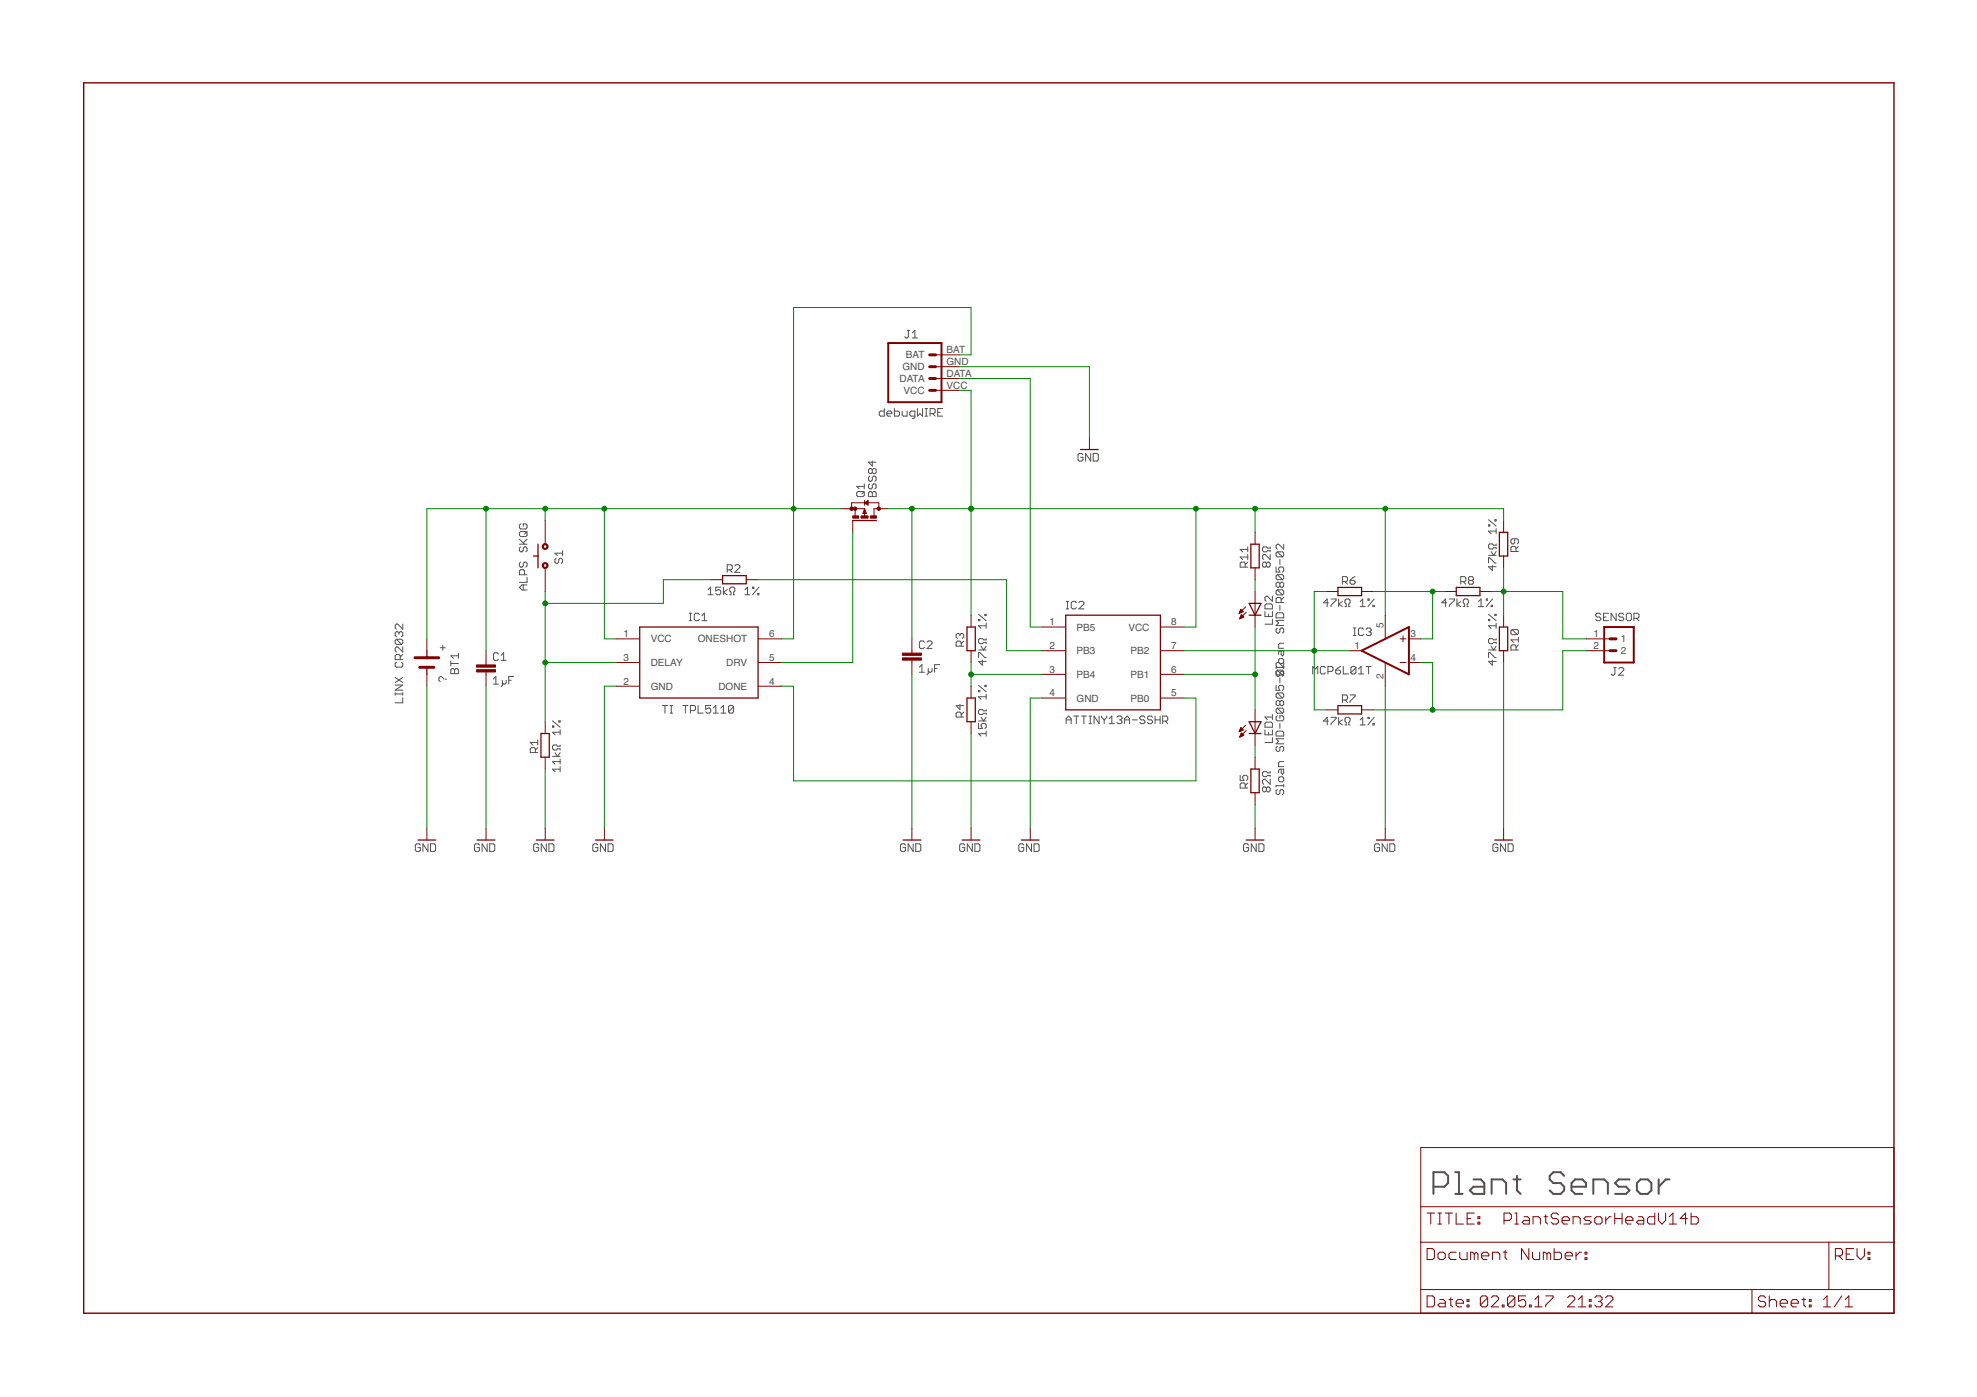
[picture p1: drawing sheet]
<?xml version="1.0" encoding="utf-8"?>
<!DOCTYPE eagle SYSTEM "eagle.dtd">
<eagle version="8.0.2">
<!--
    (c)2017 by Lucky Resistor. https://luckyresistor.me
    Licensed under CERN OHL v.1.2 or later
-->
<drawing>
<settings>
<setting alwaysvectorfont="no"/>
<setting verticaltext="up"/>
</settings>
<grid distance="0.1" unitdist="inch" unit="inch" style="lines" multiple="1" display="no" altdistance="0.01" altunitdist="inch" altunit="inch"/>
<schematic xreflabel="%F%N/%S.%C%R" xrefpart="/%S.%C%R">
<libraries>
<library name="frames">
<symbols>
<symbol name="DINA3_L">
<frame x1="0" y1="0" x2="388.62" y2="264.16" columns="4" rows="4" layer="94" border-left="no" border-top="no" border-right="no" border-bottom="no"/>
</symbol>
<symbol name="DOCFIELD">
<wire x1="0" y1="0" x2="71.12" y2="0" width="0.1016" layer="94"/>
<wire x1="101.6" y1="15.24" x2="87.63" y2="15.24" width="0.1016" layer="94"/>
<wire x1="0" y1="0" x2="0" y2="5.08" width="0.1016" layer="94"/>
<wire x1="0" y1="5.08" x2="71.12" y2="5.08" width="0.1016" layer="94"/>
<wire x1="0" y1="5.08" x2="0" y2="15.24" width="0.1016" layer="94"/>
<wire x1="101.6" y1="15.24" x2="101.6" y2="5.08" width="0.1016" layer="94"/>
<wire x1="71.12" y1="5.08" x2="71.12" y2="0" width="0.1016" layer="94"/>
<wire x1="71.12" y1="5.08" x2="87.63" y2="5.08" width="0.1016" layer="94"/>
<wire x1="71.12" y1="0" x2="101.6" y2="0" width="0.1016" layer="94"/>
<wire x1="87.63" y1="15.24" x2="87.63" y2="5.08" width="0.1016" layer="94"/>
<wire x1="87.63" y1="15.24" x2="0" y2="15.24" width="0.1016" layer="94"/>
<wire x1="87.63" y1="5.08" x2="101.6" y2="5.08" width="0.1016" layer="94"/>
<wire x1="101.6" y1="5.08" x2="101.6" y2="0" width="0.1016" layer="94"/>
<wire x1="0" y1="15.24" x2="0" y2="22.86" width="0.1016" layer="94"/>
<wire x1="101.6" y1="35.56" x2="0" y2="35.56" width="0.1016" layer="94"/>
<wire x1="101.6" y1="35.56" x2="101.6" y2="22.86" width="0.1016" layer="94"/>
<wire x1="0" y1="22.86" x2="101.6" y2="22.86" width="0.1016" layer="94"/>
<wire x1="0" y1="22.86" x2="0" y2="35.56" width="0.1016" layer="94"/>
<wire x1="101.6" y1="22.86" x2="101.6" y2="15.24" width="0.1016" layer="94"/>
<text x="1.27" y="1.27" size="2.54" layer="94">Date:</text>
<text x="12.7" y="1.27" size="2.54" layer="94">&gt;LAST_DATE_TIME</text>
<text x="72.39" y="1.27" size="2.54" layer="94">Sheet:</text>
<text x="86.36" y="1.27" size="2.54" layer="94">&gt;SHEET</text>
<text x="88.9" y="11.43" size="2.54" layer="94">REV:</text>
<text x="1.27" y="19.05" size="2.54" layer="94">TITLE:</text>
<text x="1.27" y="11.43" size="2.54" layer="94">Document Number:</text>
<text x="17.78" y="19.05" size="2.54" layer="94">&gt;DRAWING_NAME</text>
</symbol>
</symbols>
<devicesets>
<deviceset name="DINA3_L" prefix="FRAME" uservalue="yes">
<gates>
<gate name="G$1" symbol="DINA3_L" x="0" y="0"/>
<gate name="G$2" symbol="DOCFIELD" x="287.02" y="0" addlevel="must"/>
</gates>
<devices>
<device name="">
<technologies>
<technology name=""/>
</technologies>
</device>
</devices>
</deviceset>
</devicesets>
</library>
<library name="lucky-resistor">
<symbols>
<symbol name="ATTINY13">
<wire x1="-10.16" y1="10.16" x2="10.16" y2="10.16" width="0.254" layer="94"/>
<wire x1="10.16" y1="10.16" x2="10.16" y2="-10.16" width="0.254" layer="94"/>
<wire x1="10.16" y1="-10.16" x2="-10.16" y2="-10.16" width="0.254" layer="94"/>
<wire x1="-10.16" y1="-10.16" x2="-10.16" y2="10.16" width="0.254" layer="94"/>
<pin name="PB5" x="-15.24" y="7.62" length="middle"/>
<pin name="PB3" x="-15.24" y="2.54" length="middle"/>
<pin name="PB4" x="-15.24" y="-2.54" length="middle"/>
<pin name="GND" x="-15.24" y="-7.62" length="middle" direction="pwr"/>
<pin name="PB0" x="15.24" y="-7.62" length="middle" rot="R180"/>
<pin name="PB1" x="15.24" y="-2.54" length="middle" rot="R180"/>
<pin name="PB2" x="15.24" y="2.54" length="middle" rot="R180"/>
<pin name="VCC" x="15.24" y="7.62" length="middle" direction="pwr" rot="R180"/>
<text x="-10.16" y="11.43" size="1.778" layer="95">&gt;NAME</text>
<text x="-10.16" y="-11.43" size="1.778" layer="96" align="top-left">&gt;VALUE</text>
</symbol>
<symbol name="BATTERY1">
<wire x1="1.016" y1="1.524" x2="1.016" y2="0" width="0.6096" layer="94"/>
<pin name="VDD" x="-5.08" y="0" visible="off" length="short" direction="pwr"/>
<pin name="GND" x="5.08" y="0" visible="off" length="short" direction="pwr" rot="R180"/>
<wire x1="1.016" y1="0" x2="1.016" y2="-1.524" width="0.6096" layer="94"/>
<wire x1="-1.016" y1="2.54" x2="-1.016" y2="0" width="0.6096" layer="94"/>
<text x="-2.54" y="2.54" size="1.778" layer="97" align="bottom-right">+</text>
<text x="2.54" y="2.54" size="1.778" layer="97">−</text>
<text x="0" y="5.08" size="1.778" layer="95" align="bottom-center">&gt;NAME</text>
<text x="0" y="-5.08" size="1.778" layer="95" align="top-center">&gt;VALUE</text>
<wire x1="-1.016" y1="0" x2="-1.016" y2="-2.54" width="0.6096" layer="94"/>
<wire x1="-2.54" y1="0" x2="-1.016" y2="0" width="0.254" layer="94"/>
<wire x1="1.016" y1="0" x2="2.54" y2="0" width="0.254" layer="94"/>
</symbol>
<symbol name="TPL5110">
<wire x1="-12.7" y1="7.62" x2="12.7" y2="7.62" width="0.254" layer="94"/>
<wire x1="12.7" y1="7.62" x2="12.7" y2="-7.62" width="0.254" layer="94"/>
<wire x1="12.7" y1="-7.62" x2="-12.7" y2="-7.62" width="0.254" layer="94"/>
<wire x1="-12.7" y1="-7.62" x2="-12.7" y2="7.62" width="0.254" layer="94"/>
<pin name="VCC" x="-17.78" y="5.08" length="middle" direction="pwr"/>
<pin name="DELAY" x="-17.78" y="0" length="middle" direction="in"/>
<pin name="GND" x="-17.78" y="-5.08" length="middle" direction="pwr"/>
<pin name="DONE" x="17.78" y="-5.08" length="middle" direction="in" rot="R180"/>
<pin name="DRV" x="17.78" y="0" length="middle" direction="out" rot="R180"/>
<pin name="ONESHOT" x="17.78" y="5.08" length="middle" direction="in" rot="R180"/>
<text x="0" y="8.89" size="1.778" layer="95" align="bottom-center">&gt;NAME</text>
<text x="0" y="-9.144" size="1.778" layer="96" align="top-center">&gt;VALUE</text>
</symbol>
<symbol name="RESISTOR">
<wire x1="-2.54" y1="-0.889" x2="2.54" y2="-0.889" width="0.254" layer="94"/>
<wire x1="2.54" y1="0.889" x2="-2.54" y2="0.889" width="0.254" layer="94"/>
<wire x1="2.54" y1="-0.889" x2="2.54" y2="0.889" width="0.254" layer="94"/>
<wire x1="-2.54" y1="-0.889" x2="-2.54" y2="0.889" width="0.254" layer="94"/>
<text x="0" y="1.4986" size="1.778" layer="95" align="bottom-center">&gt;NAME</text>
<text x="0" y="-1.524" size="1.778" layer="96" align="top-center">&gt;VALUE</text>
<pin name="2" x="5.08" y="0" visible="off" length="short" direction="pas" swaplevel="1" rot="R180"/>
<pin name="1" x="-5.08" y="0" visible="off" length="short" direction="pas" swaplevel="1"/>
</symbol>
<symbol name="BUTTON">
<pin name="1" x="-7.62" y="0" visible="off" length="middle" direction="pas" swaplevel="1"/>
<pin name="2" x="7.62" y="0" visible="off" length="middle" direction="pas" swaplevel="1" rot="R180"/>
<wire x1="-2.54" y1="1.524" x2="0" y2="1.524" width="0.254" layer="94"/>
<wire x1="0" y1="1.524" x2="2.54" y2="1.524" width="0.254" layer="94"/>
<wire x1="0" y1="2.54" x2="0" y2="1.524" width="0.254" layer="94"/>
<text x="0" y="-2.032" size="1.778" layer="95" align="top-center">&gt;NAME</text>
<text x="0" y="3.81" size="1.778" layer="96" align="bottom-center">&gt;VALUE</text>
<circle x="-2.032" y="0" radius="0.508" width="0.254" layer="94"/>
<circle x="2.032" y="0" radius="0.508" width="0.254" layer="94"/>
</symbol>
<symbol name="C">
<wire x1="0" y1="-2.54" x2="0" y2="-2.032" width="0.1524" layer="94"/>
<wire x1="0" y1="0" x2="0" y2="-0.508" width="0.1524" layer="94"/>
<text x="1.524" y="0.381" size="1.778" layer="95">&gt;NAME</text>
<text x="1.524" y="-4.699" size="1.778" layer="96">&gt;VALUE</text>
<rectangle x1="-2.032" y1="-1.016" x2="2.032" y2="-0.508" layer="94"/>
<rectangle x1="-2.032" y1="-2.032" x2="2.032" y2="-1.524" layer="94"/>
<pin name="1" x="0" y="2.54" visible="off" length="short" direction="pas" swaplevel="1" rot="R270"/>
<pin name="2" x="0" y="-5.08" visible="off" length="short" direction="pas" swaplevel="1" rot="R90"/>
</symbol>
<symbol name="CON_DEBUGWIRE">
<wire x1="3.81" y1="-5.08" x2="-7.62" y2="-5.08" width="0.4064" layer="94"/>
<wire x1="1.27" y1="2.54" x2="2.54" y2="2.54" width="0.6096" layer="94"/>
<wire x1="1.27" y1="0" x2="2.54" y2="0" width="0.6096" layer="94"/>
<wire x1="1.27" y1="-2.54" x2="2.54" y2="-2.54" width="0.6096" layer="94"/>
<wire x1="-7.62" y1="7.62" x2="-7.62" y2="-5.08" width="0.4064" layer="94"/>
<wire x1="3.81" y1="-5.08" x2="3.81" y2="7.62" width="0.4064" layer="94"/>
<wire x1="-7.62" y1="7.62" x2="3.81" y2="7.62" width="0.4064" layer="94"/>
<wire x1="1.27" y1="5.08" x2="2.54" y2="5.08" width="0.6096" layer="94"/>
<text x="-2.54" y="-6.35" size="1.778" layer="96" align="top-center">&gt;VALUE</text>
<text x="-2.54" y="8.636" size="1.778" layer="95" align="bottom-center">&gt;NAME</text>
<pin name="VCC" x="7.62" y="-2.54" length="middle" direction="pwr" rot="R180"/>
<pin name="DATA" x="7.62" y="0" length="middle" rot="R180"/>
<pin name="GND" x="7.62" y="2.54" length="middle" direction="pwr" rot="R180"/>
<pin name="BAT" x="7.62" y="5.08" length="middle" direction="pwr" rot="R180"/>
</symbol>
<symbol name="LED">
<wire x1="1.27" y1="0" x2="0" y2="-2.54" width="0.254" layer="94"/>
<wire x1="0" y1="-2.54" x2="-1.27" y2="0" width="0.254" layer="94"/>
<wire x1="1.27" y1="-2.54" x2="0" y2="-2.54" width="0.254" layer="94"/>
<wire x1="0" y1="-2.54" x2="-1.27" y2="-2.54" width="0.254" layer="94"/>
<wire x1="1.27" y1="0" x2="0" y2="0" width="0.254" layer="94"/>
<wire x1="0" y1="0" x2="-1.27" y2="0" width="0.254" layer="94"/>
<wire x1="0" y1="0" x2="0" y2="-2.54" width="0.1524" layer="94"/>
<wire x1="-2.032" y1="-0.762" x2="-3.429" y2="-2.159" width="0.1524" layer="94"/>
<wire x1="-1.905" y1="-1.905" x2="-3.302" y2="-3.302" width="0.1524" layer="94"/>
<text x="2.032" y="-1.27" size="1.778" layer="95" rot="R90" align="top-center">&gt;NAME</text>
<text x="4.445" y="-1.27" size="1.778" layer="96" rot="R90" align="top-center">&gt;VALUE</text>
<pin name="C" x="0" y="-5.08" visible="off" length="short" direction="pas" rot="R90"/>
<pin name="A" x="0" y="2.54" visible="off" length="short" direction="pas" rot="R270"/>
<polygon width="0.1524" layer="94">
<vertex x="-3.429" y="-2.159"/>
<vertex x="-3.048" y="-1.27"/>
<vertex x="-2.54" y="-1.778"/>
</polygon>
<polygon width="0.1524" layer="94">
<vertex x="-3.302" y="-3.302"/>
<vertex x="-2.921" y="-2.413"/>
<vertex x="-2.413" y="-2.921"/>
</polygon>
</symbol>
<symbol name="CON_2X1">
<wire x1="3.81" y1="-5.08" x2="-2.54" y2="-5.08" width="0.4064" layer="94"/>
<wire x1="1.27" y1="0" x2="2.54" y2="0" width="0.6096" layer="94"/>
<wire x1="1.27" y1="-2.54" x2="2.54" y2="-2.54" width="0.6096" layer="94"/>
<wire x1="-2.54" y1="2.54" x2="-2.54" y2="-5.08" width="0.4064" layer="94"/>
<wire x1="3.81" y1="-5.08" x2="3.81" y2="2.54" width="0.4064" layer="94"/>
<wire x1="-2.54" y1="2.54" x2="3.81" y2="2.54" width="0.4064" layer="94"/>
<text x="0.762" y="-6.35" size="1.778" layer="96" align="top-center">&gt;VALUE</text>
<text x="0.762" y="3.556" size="1.778" layer="95" align="bottom-center">&gt;NAME</text>
<pin name="1" x="7.62" y="-2.54" length="middle" direction="pas" rot="R180"/>
<pin name="2" x="7.62" y="0" length="middle" direction="pas" rot="R180"/>
</symbol>
<symbol name="P-MOS">
<wire x1="0" y1="0" x2="-1.016" y2="0.381" width="0.1524" layer="94"/>
<wire x1="-1.016" y1="0.381" x2="-1.016" y2="-0.381" width="0.1524" layer="94"/>
<wire x1="-1.016" y1="-0.381" x2="0" y2="0" width="0.1524" layer="94"/>
<wire x1="0" y1="0" x2="0" y2="2.032" width="0.1524" layer="94"/>
<wire x1="0" y1="2.032" x2="0" y2="2.794" width="0.1524" layer="94"/>
<wire x1="-1.524" y1="0" x2="-0.508" y2="0" width="0.1524" layer="94"/>
<wire x1="-0.508" y1="0" x2="-0.381" y2="0" width="0.1524" layer="94"/>
<wire x1="-0.381" y1="0" x2="0" y2="0" width="0.1524" layer="94"/>
<wire x1="-2.54" y1="2.54" x2="-2.54" y2="-2.54" width="0.254" layer="94"/>
<wire x1="0" y1="-3.048" x2="1.27" y2="-3.048" width="0.1524" layer="94"/>
<wire x1="1.27" y1="-3.048" x2="1.27" y2="-0.254" width="0.1524" layer="94"/>
<wire x1="1.27" y1="-0.254" x2="1.27" y2="0" width="0.1524" layer="94"/>
<wire x1="1.27" y1="0" x2="1.27" y2="2.794" width="0.1524" layer="94"/>
<wire x1="1.27" y1="2.794" x2="0" y2="2.794" width="0.1524" layer="94"/>
<wire x1="0.762" y1="-0.762" x2="1.778" y2="-0.762" width="0.1524" layer="94"/>
<wire x1="1.778" y1="-0.762" x2="1.27" y2="0" width="0.1524" layer="94"/>
<wire x1="1.27" y1="0" x2="0.762" y2="-0.762" width="0.1524" layer="94"/>
<wire x1="0.762" y1="0" x2="1.778" y2="0" width="0.1524" layer="94"/>
<wire x1="-1.524" y1="-2.032" x2="0" y2="-2.032" width="0.1524" layer="94"/>
<wire x1="0" y1="-2.032" x2="0" y2="-2.54" width="0.1524" layer="94"/>
<wire x1="-1.524" y1="2.032" x2="0" y2="2.032" width="0.1524" layer="94"/>
<wire x1="-0.381" y1="0" x2="-0.889" y2="-0.127" width="0.254" layer="94"/>
<wire x1="-0.889" y1="-0.127" x2="-0.889" y2="0.127" width="0.254" layer="94"/>
<wire x1="-0.889" y1="0.127" x2="-0.508" y2="0" width="0.254" layer="94"/>
<wire x1="1.016" y1="-0.635" x2="1.524" y2="-0.635" width="0.254" layer="94"/>
<wire x1="1.524" y1="-0.635" x2="1.27" y2="-0.254" width="0.254" layer="94"/>
<wire x1="1.27" y1="-0.254" x2="1.016" y2="-0.635" width="0.254" layer="94"/>
<circle x="0" y="2.794" radius="0.3592" width="0" layer="94"/>
<circle x="0" y="2.032" radius="0.3592" width="0" layer="94"/>
<circle x="0" y="-3.048" radius="0.3592" width="0" layer="94"/>
<text x="2.54" y="0" size="1.778" layer="95">&gt;NAME</text>
<text x="2.54" y="-2.54" size="1.778" layer="96">&gt;VALUE</text>
<rectangle x1="-2.032" y1="-2.54" x2="-1.524" y2="-1.27" layer="94"/>
<rectangle x1="-2.032" y1="1.27" x2="-1.524" y2="2.54" layer="94"/>
<rectangle x1="-2.032" y1="-0.762" x2="-1.524" y2="0.762" layer="94"/>
<pin name="G" x="-5.08" y="2.54" visible="off" length="short" direction="pas"/>
<pin name="D" x="0" y="-5.08" visible="off" length="short" direction="pas" rot="R90"/>
<pin name="S" x="0" y="5.08" visible="off" length="short" direction="pas" rot="R270"/>
</symbol>
</symbols>
<devicesets>
<deviceset name="ATTINY13" prefix="IC">
<gates>
<gate name="G$1" symbol="ATTINY13" x="0" y="0"/>
</gates>
<devices>
<device name="SO08" package="SO08_015_JEDEC">
<connects>
<connect gate="G$1" pin="GND" pad="4"/>
<connect gate="G$1" pin="PB0" pad="5"/>
<connect gate="G$1" pin="PB1" pad="6"/>
<connect gate="G$1" pin="PB2" pad="7"/>
<connect gate="G$1" pin="PB3" pad="2"/>
<connect gate="G$1" pin="PB4" pad="3"/>
<connect gate="G$1" pin="PB5" pad="1"/>
<connect gate="G$1" pin="VCC" pad="8"/>
</connects>
<technologies>
<technology name=""/>
</technologies>
</device>
</devices>
</deviceset>
<deviceset name="LINX-CR2032-BATTERY-HOLDER" prefix="BT">
<gates>
<gate name="G$1" symbol="BATTERY1" x="0" y="0"/>
</gates>
<devices>
<device name="" package="LINX-BAT-HLD-001">
<connects>
<connect gate="G$1" pin="GND" pad="GND"/>
<connect gate="G$1" pin="VDD" pad="VDD1 VDD2" route="any"/>
</connects>
<technologies>
<technology name=""/>
</technologies>
</device>
</devices>
</deviceset>
<deviceset name="TPL5110" prefix="IC">
<gates>
<gate name="G$1" symbol="TPL5110" x="0" y="0"/>
</gates>
<devices>
<device name="SOT" package="SOT23-6L">
<connects>
<connect gate="G$1" pin="DELAY" pad="3"/>
<connect gate="G$1" pin="DONE" pad="4"/>
<connect gate="G$1" pin="DRV" pad="5"/>
<connect gate="G$1" pin="GND" pad="2"/>
<connect gate="G$1" pin="ONESHOT" pad="6"/>
<connect gate="G$1" pin="VCC" pad="1"/>
</connects>
<technologies>
<technology name=""/>
</technologies>
</device>
</devices>
</deviceset>
<deviceset name="RESISTOR" prefix="R" uservalue="yes">
<gates>
<gate name="G$1" symbol="RESISTOR" x="0" y="0"/>
</gates>
<devices>
<device name="10MM" package="RESISTOR_10MM">
<connects>
<connect gate="G$1" pin="1" pad="1"/>
<connect gate="G$1" pin="2" pad="2"/>
</connects>
<technologies>
<technology name=""/>
</technologies>
</device>
<device name="14MM" package="RESISTOR_14MM">
<connects>
<connect gate="G$1" pin="1" pad="1"/>
<connect gate="G$1" pin="2" pad="2"/>
</connects>
<technologies>
<technology name=""/>
</technologies>
</device>
<device name="0805" package="RESISTOR_0805">
<connects>
<connect gate="G$1" pin="1" pad="1"/>
<connect gate="G$1" pin="2" pad="2"/>
</connects>
<technologies>
<technology name=""/>
</technologies>
</device>
<device name="0805-KOA-RK73-2A" package="RESISTOR-0805-KOA-RK73-2A">
<connects>
<connect gate="G$1" pin="1" pad="1"/>
<connect gate="G$1" pin="2" pad="2"/>
</connects>
<technologies>
<technology name=""/>
</technologies>
</device>
</devices>
</deviceset>
<deviceset name="ALPS_SKQG_BUTTON" prefix="S" uservalue="yes">
<gates>
<gate name="G$1" symbol="BUTTON" x="0" y="0"/>
</gates>
<devices>
<device name="AKE010" package="ALPS_SKQGAKE010">
<connects>
<connect gate="G$1" pin="1" pad="1 2" route="any"/>
<connect gate="G$1" pin="2" pad="3 4" route="any"/>
</connects>
<technologies>
<technology name=""/>
</technologies>
</device>
</devices>
</deviceset>
<deviceset name="C" prefix="C" uservalue="yes">
<gates>
<gate name="G$1" symbol="C" x="0" y="0"/>
</gates>
<devices>
<device name="02-4.5X2.5" package="C4.5X2.5-02">
<connects>
<connect gate="G$1" pin="1" pad="1"/>
<connect gate="G$1" pin="2" pad="2"/>
</connects>
<technologies>
<technology name=""/>
</technologies>
</device>
<device name="02-4.5X3" package="C4.5X3-02">
<connects>
<connect gate="G$1" pin="1" pad="1"/>
<connect gate="G$1" pin="2" pad="2"/>
</connects>
<technologies>
<technology name=""/>
</technologies>
</device>
<device name="04-7.0X2.4" package="C7.0X2.4-04">
<connects>
<connect gate="G$1" pin="1" pad="1"/>
<connect gate="G$1" pin="2" pad="2"/>
</connects>
<technologies>
<technology name=""/>
</technologies>
</device>
<device name="02-5.0X3.2" package="C5.0X3.2-02">
<connects>
<connect gate="G$1" pin="1" pad="1"/>
<connect gate="G$1" pin="2" pad="2"/>
</connects>
<technologies>
<technology name=""/>
</technologies>
</device>
<device name="0805" package="RESISTOR_0805">
<connects>
<connect gate="G$1" pin="1" pad="1"/>
<connect gate="G$1" pin="2" pad="2"/>
</connects>
<technologies>
<technology name=""/>
</technologies>
</device>
<device name="0805-MURATA-GRM-21" package="CAPACITOR-0805-MURATA-GRM-21">
<connects>
<connect gate="G$1" pin="1" pad="1"/>
<connect gate="G$1" pin="2" pad="2"/>
</connects>
<technologies>
<technology name=""/>
</technologies>
</device>
</devices>
</deviceset>
<deviceset name="CON-DEBUGWIRE" prefix="J" uservalue="yes">
<gates>
<gate name="G$1" symbol="CON_DEBUGWIRE" x="0" y="0"/>
</gates>
<devices>
<device name="" package="HEADER_STAG_DEBUGWIRE">
<connects>
<connect gate="G$1" pin="BAT" pad="BAT"/>
<connect gate="G$1" pin="DATA" pad="DATA"/>
<connect gate="G$1" pin="GND" pad="GND"/>
<connect gate="G$1" pin="VCC" pad="VCC"/>
</connects>
<technologies>
<technology name=""/>
</technologies>
</device>
<device name="NOSOLDER" package="HEADER_STAG_DEBUGWIRE_NOSOLDER">
<connects>
<connect gate="G$1" pin="BAT" pad="BAT"/>
<connect gate="G$1" pin="DATA" pad="DATA"/>
<connect gate="G$1" pin="GND" pad="GND"/>
<connect gate="G$1" pin="VCC" pad="VCC"/>
</connects>
<technologies>
<technology name=""/>
</technologies>
</device>
<device name="-SMD-50" package="CON-PADS-DEBUG-WIRE-50">
<connects>
<connect gate="G$1" pin="BAT" pad="BAT"/>
<connect gate="G$1" pin="DATA" pad="DATA"/>
<connect gate="G$1" pin="GND" pad="GND"/>
<connect gate="G$1" pin="VCC" pad="VCC"/>
</connects>
<technologies>
<technology name=""/>
</technologies>
</device>
</devices>
</deviceset>
<deviceset name="LED" prefix="LED" uservalue="yes">
<gates>
<gate name="G$1" symbol="LED" x="0" y="2.54"/>
</gates>
<devices>
<device name="5MM" package="LED5MM">
<connects>
<connect gate="G$1" pin="A" pad="A"/>
<connect gate="G$1" pin="C" pad="K"/>
</connects>
<technologies>
<technology name=""/>
</technologies>
</device>
<device name="HLMP-K155" package="LED-HLMP-K155">
<connects>
<connect gate="G$1" pin="A" pad="A"/>
<connect gate="G$1" pin="C" pad="C"/>
</connects>
<technologies>
<technology name=""/>
</technologies>
</device>
<device name="0603" package="CHIPLED_0603">
<connects>
<connect gate="G$1" pin="A" pad="A"/>
<connect gate="G$1" pin="C" pad="C"/>
</connects>
<technologies>
<technology name=""/>
</technologies>
</device>
<device name="0805" package="CHIPLED_0805">
<connects>
<connect gate="G$1" pin="A" pad="A"/>
<connect gate="G$1" pin="C" pad="C"/>
</connects>
<technologies>
<technology name=""/>
</technologies>
</device>
<device name="1206" package="CHIPLED_1206">
<connects>
<connect gate="G$1" pin="A" pad="A"/>
<connect gate="G$1" pin="C" pad="C"/>
</connects>
<technologies>
<technology name=""/>
</technologies>
</device>
<device name="0805-SLOAN" package="LED-0805-SLOAN">
<connects>
<connect gate="G$1" pin="A" pad="A"/>
<connect gate="G$1" pin="C" pad="C"/>
</connects>
<technologies>
<technology name=""/>
</technologies>
</device>
</devices>
</deviceset>
<deviceset name="CON_2X1" prefix="J">
<gates>
<gate name="G$1" symbol="CON_2X1" x="0" y="0"/>
</gates>
<devices>
<device name="WIREPADS" package="CON_PADS_2XWIRE">
<connects>
<connect gate="G$1" pin="1" pad="1"/>
<connect gate="G$1" pin="2" pad="2"/>
</connects>
<technologies>
<technology name=""/>
</technologies>
</device>
</devices>
</deviceset>
<deviceset name="BSS84" prefix="Q">
<gates>
<gate name="G$1" symbol="P-MOS" x="0" y="0"/>
</gates>
<devices>
<device name="" package="SOT23">
<connects>
<connect gate="G$1" pin="D" pad="3"/>
<connect gate="G$1" pin="G" pad="1"/>
<connect gate="G$1" pin="S" pad="2"/>
</connects>
<technologies>
<technology name=""/>
</technologies>
</device>
</devices>
</deviceset>
</devicesets>
</library>
<library name="supply1">
<symbols>
<symbol name="GND">
<wire x1="-1.905" y1="0" x2="1.905" y2="0" width="0.254" layer="94"/>
<text x="-2.54" y="-2.54" size="1.778" layer="96">&gt;VALUE</text>
<pin name="GND" x="0" y="2.54" visible="off" length="short" direction="sup" rot="R270"/>
</symbol>
</symbols>
<devicesets>
<deviceset name="GND" prefix="GND">
<gates>
<gate name="1" symbol="GND" x="0" y="0"/>
</gates>
<devices>
<device name="">
<technologies>
<technology name=""/>
</technologies>
</device>
</devices>
</deviceset>
</devicesets>
</library>
<library name="linear">
<symbols>
<symbol name="OPAMP+-">
<wire x1="-5.08" y1="5.08" x2="-5.08" y2="-5.08" width="0.4064" layer="94"/>
<wire x1="-5.08" y1="-5.08" x2="5.08" y2="0" width="0.4064" layer="94"/>
<wire x1="5.08" y1="0" x2="-5.08" y2="5.08" width="0.4064" layer="94"/>
<wire x1="-3.81" y1="3.175" x2="-3.81" y2="1.905" width="0.1524" layer="94"/>
<wire x1="-4.445" y1="2.54" x2="-3.175" y2="2.54" width="0.1524" layer="94"/>
<wire x1="-4.445" y1="-2.54" x2="-3.175" y2="-2.54" width="0.1524" layer="94"/>
<text x="2.54" y="3.175" size="1.778" layer="95">&gt;NAME</text>
<text x="2.54" y="-5.08" size="1.778" layer="96">&gt;VALUE</text>
<text x="1.27" y="3.175" size="0.8128" layer="93" rot="R90">V+</text>
<text x="1.27" y="-4.445" size="0.8128" layer="93" rot="R90">V-</text>
<pin name="-IN" x="-7.62" y="-2.54" visible="pad" length="short" direction="in"/>
<pin name="+IN" x="-7.62" y="2.54" visible="pad" length="short" direction="in"/>
<pin name="OUT" x="7.62" y="0" visible="pad" length="short" direction="out" rot="R180"/>
<pin name="V+" x="0" y="7.62" visible="pad" length="middle" direction="pwr" rot="R270"/>
<pin name="V-" x="0" y="-7.62" visible="pad" length="middle" direction="pwr" rot="R90"/>
</symbol>
</symbols>
<devicesets>
<deviceset name="MCP601" prefix="IC">
<gates>
<gate name="G$1" symbol="OPAMP+-" x="0" y="0"/>
</gates>
<devices>
<device name="P" package="DIL08">
<connects>
<connect gate="G$1" pin="+IN" pad="3"/>
<connect gate="G$1" pin="-IN" pad="2"/>
<connect gate="G$1" pin="OUT" pad="6"/>
<connect gate="G$1" pin="V+" pad="7"/>
<connect gate="G$1" pin="V-" pad="4"/>
</connects>
<technologies>
<technology name=""/>
</technologies>
</device>
<device name="OT" package="SOT23-5">
<connects>
<connect gate="G$1" pin="+IN" pad="3"/>
<connect gate="G$1" pin="-IN" pad="4"/>
<connect gate="G$1" pin="OUT" pad="1"/>
<connect gate="G$1" pin="V+" pad="5"/>
<connect gate="G$1" pin="V-" pad="2"/>
</connects>
<technologies>
<technology name=""/>
</technologies>
</device>
<device name="ST" package="TSSOP8">
<connects>
<connect gate="G$1" pin="+IN" pad="3"/>
<connect gate="G$1" pin="-IN" pad="2"/>
<connect gate="G$1" pin="OUT" pad="6"/>
<connect gate="G$1" pin="V+" pad="7"/>
<connect gate="G$1" pin="V-" pad="4"/>
</connects>
<technologies>
<technology name=""/>
</technologies>
</device>
<device name="SN" package="SO08">
<connects>
<connect gate="G$1" pin="+IN" pad="3"/>
<connect gate="G$1" pin="-IN" pad="2"/>
<connect gate="G$1" pin="OUT" pad="6"/>
<connect gate="G$1" pin="V+" pad="7"/>
<connect gate="G$1" pin="V-" pad="4"/>
</connects>
<technologies>
<technology name=""/>
</technologies>
</device>
<device name="R" package="SOT23-5">
<connects>
<connect gate="G$1" pin="+IN" pad="3"/>
<connect gate="G$1" pin="-IN" pad="4"/>
<connect gate="G$1" pin="OUT" pad="1"/>
<connect gate="G$1" pin="V+" pad="2"/>
<connect gate="G$1" pin="V-" pad="5"/>
</connects>
<technologies>
<technology name=""/>
</technologies>
</device>
</devices>
</deviceset>
</devicesets>
</library>
</libraries>
<attributes>
</attributes>
<variantdefs>
</variantdefs>
<classes>
<class number="0" name="default" width="0" drill="0">
<clearance class="0" value="0.205"/>
</class>
</classes>
<parts>
<part name="FRAME1" library="frames" deviceset="DINA3_L" device=""/>
<part name="IC2" library="lucky-resistor" deviceset="ATTINY13" device="SO08" value="ATTINY13A-SSHR"/>
<part name="BT1" library="lucky-resistor" deviceset="LINX-CR2032-BATTERY-HOLDER" device="" value="LINX CR2032"/>
<part name="IC1" library="lucky-resistor" deviceset="TPL5110" device="SOT" value="TI TPL5110"/>
<part name="GND1" library="supply1" deviceset="GND" device=""/>
<part name="GND3" library="supply1" deviceset="GND" device=""/>
<part name="GND4" library="supply1" deviceset="GND" device=""/>
<part name="GND7" library="supply1" deviceset="GND" device=""/>
<part name="R1" library="lucky-resistor" deviceset="RESISTOR" device="0805-KOA-RK73-2A" value="11kΩ 1%"/>
<part name="S1" library="lucky-resistor" deviceset="ALPS_SKQG_BUTTON" device="AKE010" value="ALPS SKQG"/>
<part name="C1" library="lucky-resistor" deviceset="C" device="0805-MURATA-GRM-21" value="1µF"/>
<part name="GND2" library="supply1" deviceset="GND" device=""/>
<part name="Q1" library="lucky-resistor" deviceset="BSS84" device=""/>
<part name="R3" library="lucky-resistor" deviceset="RESISTOR" device="0805-KOA-RK73-2A" value="47kΩ 1%"/>
<part name="C2" library="lucky-resistor" deviceset="C" device="0805-MURATA-GRM-21" value="1µF"/>
<part name="GND5" library="supply1" deviceset="GND" device=""/>
<part name="GND6" library="supply1" deviceset="GND" device=""/>
<part name="R4" library="lucky-resistor" deviceset="RESISTOR" device="0805-KOA-RK73-2A" value="15kΩ 1%"/>
<part name="J1" library="lucky-resistor" deviceset="CON-DEBUGWIRE" device="-SMD-50" value="debugWIRE"/>
<part name="GND8" library="supply1" deviceset="GND" device=""/>
<part name="IC3" library="linear" deviceset="MCP601" device="OT" value="MCP6L01T"/>
<part name="R9" library="lucky-resistor" deviceset="RESISTOR" device="0805-KOA-RK73-2A" value="47kΩ 1%"/>
<part name="R10" library="lucky-resistor" deviceset="RESISTOR" device="0805-KOA-RK73-2A" value="47kΩ 1%"/>
<part name="R8" library="lucky-resistor" deviceset="RESISTOR" device="0805-KOA-RK73-2A" value="47kΩ 1%"/>
<part name="GND10" library="supply1" deviceset="GND" device=""/>
<part name="GND11" library="supply1" deviceset="GND" device=""/>
<part name="R6" library="lucky-resistor" deviceset="RESISTOR" device="0805-KOA-RK73-2A" value="47kΩ 1%"/>
<part name="R7" library="lucky-resistor" deviceset="RESISTOR" device="0805-KOA-RK73-2A" value="47kΩ 1%"/>
<part name="LED1" library="lucky-resistor" deviceset="LED" device="0805-SLOAN" value="Sloan SMD-G0805-02"/>
<part name="R5" library="lucky-resistor" deviceset="RESISTOR" device="0805-KOA-RK73-2A" value="82Ω"/>
<part name="GND9" library="supply1" deviceset="GND" device=""/>
<part name="J2" library="lucky-resistor" deviceset="CON_2X1" device="WIREPADS" value="SENSOR"/>
<part name="LED2" library="lucky-resistor" deviceset="LED" device="0805-SLOAN" value="Sloan SMD-R0805-02"/>
<part name="R11" library="lucky-resistor" deviceset="RESISTOR" device="0805-KOA-RK73-2A" value="82Ω"/>
<part name="R2" library="lucky-resistor" deviceset="RESISTOR" device="0805-KOA-RK73-2A" value="15kΩ 1%"/>
</parts>
<sheets>
<sheet>
<plain>
<text x="289.56" y="25.4" size="5.08" layer="97">Plant Sensor</text>
</plain>
<instances>
<instance part="FRAME1" gate="G$1" x="0" y="0"/>
<instance part="FRAME1" gate="G$2" x="287.02" y="0"/>
<instance part="IC2" gate="G$1" x="213.36" y="177.8"/>
<instance part="BT1" gate="G$1" x="66.04" y="177.8" rot="R270"/>
<instance part="IC1" gate="G$1" x="124.46" y="177.8"/>
<instance part="GND1" gate="1" x="66.04" y="139.7"/>
<instance part="GND3" gate="1" x="91.44" y="139.7"/>
<instance part="GND4" gate="1" x="104.14" y="139.7"/>
<instance part="GND7" gate="1" x="195.58" y="139.7"/>
<instance part="R1" gate="G$1" x="91.44" y="160.02" rot="R90"/>
<instance part="S1" gate="G$1" x="91.44" y="200.66" rot="R90"/>
<instance part="C1" gate="G$1" x="78.74" y="177.8"/>
<instance part="GND2" gate="1" x="78.74" y="139.7"/>
<instance part="Q1" gate="G$1" x="160.02" y="210.82" rot="R90"/>
<instance part="R3" gate="G$1" x="182.88" y="182.88" rot="R90"/>
<instance part="C2" gate="G$1" x="170.18" y="180.34"/>
<instance part="GND5" gate="1" x="170.18" y="139.7"/>
<instance part="GND6" gate="1" x="182.88" y="139.7"/>
<instance part="R4" gate="G$1" x="182.88" y="167.64" rot="R90"/>
<instance part="J1" gate="G$1" x="172.72" y="238.76"/>
<instance part="GND8" gate="1" x="208.28" y="223.52"/>
<instance part="IC3" gate="G$1" x="271.78" y="180.34" rot="MR0"/>
<instance part="R9" gate="G$1" x="297.18" y="203.2" rot="MR90"/>
<instance part="R10" gate="G$1" x="297.18" y="182.88" rot="MR90"/>
<instance part="R8" gate="G$1" x="289.56" y="193.04" rot="MR0"/>
<instance part="GND10" gate="1" x="271.78" y="139.7" rot="MR0"/>
<instance part="GND11" gate="1" x="297.18" y="139.7" rot="MR0"/>
<instance part="R6" gate="G$1" x="264.16" y="193.04" rot="MR0"/>
<instance part="R7" gate="G$1" x="264.16" y="167.64" rot="MR0"/>
<instance part="LED1" gate="G$1" x="243.84" y="165.1"/>
<instance part="R5" gate="G$1" x="243.84" y="152.4" rot="R90"/>
<instance part="GND9" gate="1" x="243.84" y="139.7"/>
<instance part="J2" gate="G$1" x="322.58" y="180.34" rot="R180"/>
<instance part="LED2" gate="G$1" x="243.84" y="190.5"/>
<instance part="R11" gate="G$1" x="243.84" y="200.66" rot="R90"/>
<instance part="R2" gate="G$1" x="132.08" y="195.58"/>
</instances>
<busses>
</busses>
<nets>
<net name="GND" class="0">
<segment>
<pinref part="BT1" gate="G$1" pin="GND"/>
<pinref part="GND1" gate="1" pin="GND"/>
<wire x1="66.04" y1="172.72" x2="66.04" y2="142.24" width="0.1524" layer="91"/>
</segment>
<segment>
<pinref part="GND4" gate="1" pin="GND"/>
<wire x1="104.14" y1="142.24" x2="104.14" y2="172.72" width="0.1524" layer="91"/>
<pinref part="IC1" gate="G$1" pin="GND"/>
<wire x1="104.14" y1="172.72" x2="106.68" y2="172.72" width="0.1524" layer="91"/>
</segment>
<segment>
<pinref part="R1" gate="G$1" pin="1"/>
<pinref part="GND3" gate="1" pin="GND"/>
<wire x1="91.44" y1="154.94" x2="91.44" y2="142.24" width="0.1524" layer="91"/>
</segment>
<segment>
<pinref part="IC2" gate="G$1" pin="GND"/>
<pinref part="GND7" gate="1" pin="GND"/>
<wire x1="198.12" y1="170.18" x2="195.58" y2="170.18" width="0.1524" layer="91"/>
<wire x1="195.58" y1="170.18" x2="195.58" y2="142.24" width="0.1524" layer="91"/>
</segment>
<segment>
<pinref part="GND2" gate="1" pin="GND"/>
<pinref part="C1" gate="G$1" pin="2"/>
<wire x1="78.74" y1="142.24" x2="78.74" y2="172.72" width="0.1524" layer="91"/>
</segment>
<segment>
<pinref part="GND5" gate="1" pin="GND"/>
<pinref part="C2" gate="G$1" pin="2"/>
<wire x1="170.18" y1="142.24" x2="170.18" y2="175.26" width="0.1524" layer="91"/>
</segment>
<segment>
<pinref part="GND6" gate="1" pin="GND"/>
<pinref part="R4" gate="G$1" pin="1"/>
<wire x1="182.88" y1="142.24" x2="182.88" y2="162.56" width="0.1524" layer="91"/>
</segment>
<segment>
<pinref part="IC3" gate="G$1" pin="V-"/>
<pinref part="GND10" gate="1" pin="GND"/>
<wire x1="271.78" y1="172.72" x2="271.78" y2="142.24" width="0.1524" layer="91"/>
</segment>
<segment>
<pinref part="R10" gate="G$1" pin="1"/>
<pinref part="GND11" gate="1" pin="GND"/>
<wire x1="297.18" y1="177.8" x2="297.18" y2="142.24" width="0.1524" layer="91"/>
</segment>
<segment>
<pinref part="J1" gate="G$1" pin="GND"/>
<wire x1="180.34" y1="241.3" x2="208.28" y2="241.3" width="0.1524" layer="91"/>
<wire x1="208.28" y1="241.3" x2="208.28" y2="226.06" width="0.1524" layer="91"/>
<pinref part="GND8" gate="1" pin="GND"/>
</segment>
<segment>
<pinref part="R5" gate="G$1" pin="1"/>
<pinref part="GND9" gate="1" pin="GND"/>
<wire x1="243.84" y1="147.32" x2="243.84" y2="142.24" width="0.1524" layer="91"/>
</segment>
</net>
<net name="VCCB" class="0">
<segment>
<pinref part="BT1" gate="G$1" pin="VDD"/>
<wire x1="66.04" y1="182.88" x2="66.04" y2="210.82" width="0.1524" layer="91"/>
<wire x1="66.04" y1="210.82" x2="78.74" y2="210.82" width="0.1524" layer="91"/>
<wire x1="78.74" y1="210.82" x2="91.44" y2="210.82" width="0.1524" layer="91"/>
<wire x1="91.44" y1="210.82" x2="104.14" y2="210.82" width="0.1524" layer="91"/>
<wire x1="104.14" y1="210.82" x2="104.14" y2="182.88" width="0.1524" layer="91"/>
<pinref part="IC1" gate="G$1" pin="VCC"/>
<wire x1="104.14" y1="182.88" x2="106.68" y2="182.88" width="0.1524" layer="91"/>
<pinref part="S1" gate="G$1" pin="2"/>
<wire x1="91.44" y1="208.28" x2="91.44" y2="210.82" width="0.1524" layer="91"/>
<junction x="91.44" y="210.82"/>
<wire x1="104.14" y1="210.82" x2="144.78" y2="210.82" width="0.1524" layer="91"/>
<wire x1="144.78" y1="210.82" x2="144.78" y2="182.88" width="0.1524" layer="91"/>
<junction x="104.14" y="210.82"/>
<pinref part="IC1" gate="G$1" pin="ONESHOT"/>
<wire x1="144.78" y1="182.88" x2="142.24" y2="182.88" width="0.1524" layer="91"/>
<pinref part="C1" gate="G$1" pin="1"/>
<wire x1="78.74" y1="180.34" x2="78.74" y2="210.82" width="0.1524" layer="91"/>
<junction x="78.74" y="210.82"/>
<pinref part="Q1" gate="G$1" pin="S"/>
<wire x1="154.94" y1="210.82" x2="144.78" y2="210.82" width="0.1524" layer="91"/>
<junction x="144.78" y="210.82"/>
<wire x1="144.78" y1="210.82" x2="144.78" y2="254" width="0.1524" layer="91"/>
<wire x1="144.78" y1="254" x2="182.88" y2="254" width="0.1524" layer="91"/>
<wire x1="182.88" y1="254" x2="182.88" y2="243.84" width="0.1524" layer="91"/>
<pinref part="J1" gate="G$1" pin="BAT"/>
<wire x1="182.88" y1="243.84" x2="180.34" y2="243.84" width="0.1524" layer="91"/>
</segment>
</net>
<net name="BTN" class="0">
<segment>
<pinref part="IC1" gate="G$1" pin="DELAY"/>
<wire x1="106.68" y1="177.8" x2="91.44" y2="177.8" width="0.1524" layer="91"/>
<wire x1="91.44" y1="177.8" x2="91.44" y2="165.1" width="0.1524" layer="91"/>
<pinref part="R1" gate="G$1" pin="2"/>
<pinref part="S1" gate="G$1" pin="1"/>
<wire x1="91.44" y1="193.04" x2="91.44" y2="190.5" width="0.1524" layer="91"/>
<junction x="91.44" y="177.8"/>
<wire x1="91.44" y1="190.5" x2="91.44" y2="177.8" width="0.1524" layer="91"/>
<wire x1="91.44" y1="190.5" x2="116.84" y2="190.5" width="0.1524" layer="91"/>
<wire x1="116.84" y1="190.5" x2="116.84" y2="195.58" width="0.1524" layer="91"/>
<junction x="91.44" y="190.5"/>
<wire x1="116.84" y1="195.58" x2="127" y2="195.58" width="0.1524" layer="91"/>
<pinref part="R2" gate="G$1" pin="1"/>
</segment>
</net>
<net name="N$3" class="0">
<segment>
<pinref part="IC1" gate="G$1" pin="DRV"/>
<pinref part="Q1" gate="G$1" pin="G"/>
<wire x1="142.24" y1="177.8" x2="157.48" y2="177.8" width="0.1524" layer="91"/>
<wire x1="157.48" y1="177.8" x2="157.48" y2="205.74" width="0.1524" layer="91"/>
</segment>
</net>
<net name="VCCM" class="0">
<segment>
<pinref part="Q1" gate="G$1" pin="D"/>
<wire x1="165.1" y1="210.82" x2="170.18" y2="210.82" width="0.1524" layer="91"/>
<wire x1="170.18" y1="210.82" x2="182.88" y2="210.82" width="0.1524" layer="91"/>
<wire x1="182.88" y1="210.82" x2="231.14" y2="210.82" width="0.1524" layer="91"/>
<wire x1="231.14" y1="210.82" x2="231.14" y2="185.42" width="0.1524" layer="91"/>
<pinref part="IC2" gate="G$1" pin="VCC"/>
<wire x1="231.14" y1="185.42" x2="228.6" y2="185.42" width="0.1524" layer="91"/>
<pinref part="C2" gate="G$1" pin="1"/>
<wire x1="170.18" y1="182.88" x2="170.18" y2="210.82" width="0.1524" layer="91"/>
<junction x="170.18" y="210.82"/>
<pinref part="R3" gate="G$1" pin="2"/>
<wire x1="182.88" y1="187.96" x2="182.88" y2="210.82" width="0.1524" layer="91"/>
<junction x="182.88" y="210.82"/>
<pinref part="J1" gate="G$1" pin="VCC"/>
<wire x1="180.34" y1="236.22" x2="182.88" y2="236.22" width="0.1524" layer="91"/>
<wire x1="182.88" y1="236.22" x2="182.88" y2="210.82" width="0.1524" layer="91"/>
<junction x="182.88" y="210.82"/>
<pinref part="IC3" gate="G$1" pin="V+"/>
<pinref part="R9" gate="G$1" pin="2"/>
<wire x1="297.18" y1="208.28" x2="297.18" y2="210.82" width="0.1524" layer="91"/>
<wire x1="297.18" y1="210.82" x2="271.78" y2="210.82" width="0.1524" layer="91"/>
<wire x1="271.78" y1="210.82" x2="271.78" y2="187.96" width="0.1524" layer="91"/>
<wire x1="231.14" y1="210.82" x2="243.84" y2="210.82" width="0.1524" layer="91"/>
<junction x="231.14" y="210.82"/>
<junction x="271.78" y="210.82"/>
<pinref part="R11" gate="G$1" pin="2"/>
<wire x1="243.84" y1="210.82" x2="271.78" y2="210.82" width="0.1524" layer="91"/>
<wire x1="243.84" y1="205.74" x2="243.84" y2="210.82" width="0.1524" layer="91"/>
<junction x="243.84" y="210.82"/>
</segment>
</net>
<net name="DONE" class="0">
<segment>
<pinref part="IC2" gate="G$1" pin="PB0"/>
<wire x1="228.6" y1="170.18" x2="231.14" y2="170.18" width="0.1524" layer="91"/>
<wire x1="231.14" y1="170.18" x2="231.14" y2="152.4" width="0.1524" layer="91"/>
<wire x1="231.14" y1="152.4" x2="144.78" y2="152.4" width="0.1524" layer="91"/>
<wire x1="144.78" y1="152.4" x2="144.78" y2="172.72" width="0.1524" layer="91"/>
<pinref part="IC1" gate="G$1" pin="DONE"/>
<wire x1="144.78" y1="172.72" x2="142.24" y2="172.72" width="0.1524" layer="91"/>
</segment>
</net>
<net name="VBR" class="0">
<segment>
<pinref part="R4" gate="G$1" pin="2"/>
<pinref part="R3" gate="G$1" pin="1"/>
<wire x1="182.88" y1="172.72" x2="182.88" y2="175.26" width="0.1524" layer="91"/>
<pinref part="IC2" gate="G$1" pin="PB4"/>
<wire x1="182.88" y1="175.26" x2="182.88" y2="177.8" width="0.1524" layer="91"/>
<wire x1="198.12" y1="175.26" x2="182.88" y2="175.26" width="0.1524" layer="91"/>
<junction x="182.88" y="175.26"/>
</segment>
</net>
<net name="RST" class="0">
<segment>
<pinref part="J1" gate="G$1" pin="DATA"/>
<wire x1="180.34" y1="238.76" x2="195.58" y2="238.76" width="0.1524" layer="91"/>
<wire x1="195.58" y1="238.76" x2="195.58" y2="185.42" width="0.1524" layer="91"/>
<pinref part="IC2" gate="G$1" pin="PB5"/>
<wire x1="195.58" y1="185.42" x2="198.12" y2="185.42" width="0.1524" layer="91"/>
</segment>
</net>
<net name="C_FREQ" class="0">
<segment>
<pinref part="IC3" gate="G$1" pin="OUT"/>
<wire x1="264.16" y1="180.34" x2="256.54" y2="180.34" width="0.1524" layer="91"/>
<wire x1="259.08" y1="193.04" x2="256.54" y2="193.04" width="0.1524" layer="91"/>
<wire x1="256.54" y1="193.04" x2="256.54" y2="180.34" width="0.1524" layer="91"/>
<junction x="256.54" y="180.34"/>
<wire x1="259.08" y1="167.64" x2="256.54" y2="167.64" width="0.1524" layer="91"/>
<wire x1="256.54" y1="167.64" x2="256.54" y2="180.34" width="0.1524" layer="91"/>
<pinref part="R6" gate="G$1" pin="2"/>
<pinref part="R7" gate="G$1" pin="2"/>
<pinref part="IC2" gate="G$1" pin="PB2"/>
<wire x1="256.54" y1="180.34" x2="228.6" y2="180.34" width="0.1524" layer="91"/>
</segment>
</net>
<net name="SENS2A" class="0">
<segment>
<wire x1="269.24" y1="167.64" x2="281.94" y2="167.64" width="0.1524" layer="91"/>
<wire x1="281.94" y1="167.64" x2="281.94" y2="177.8" width="0.1524" layer="91"/>
<pinref part="IC3" gate="G$1" pin="-IN"/>
<wire x1="281.94" y1="177.8" x2="279.4" y2="177.8" width="0.1524" layer="91"/>
<pinref part="R7" gate="G$1" pin="1"/>
<junction x="281.94" y="167.64"/>
<pinref part="J2" gate="G$1" pin="2"/>
<wire x1="314.96" y1="180.34" x2="309.88" y2="180.34" width="0.1524" layer="91"/>
<wire x1="309.88" y1="180.34" x2="309.88" y2="167.64" width="0.1524" layer="91"/>
<wire x1="309.88" y1="167.64" x2="281.94" y2="167.64" width="0.1524" layer="91"/>
</segment>
</net>
<net name="N$10" class="0">
<segment>
<pinref part="IC3" gate="G$1" pin="+IN"/>
<wire x1="279.4" y1="182.88" x2="281.94" y2="182.88" width="0.1524" layer="91"/>
<wire x1="281.94" y1="182.88" x2="281.94" y2="193.04" width="0.1524" layer="91"/>
<wire x1="281.94" y1="193.04" x2="269.24" y2="193.04" width="0.1524" layer="91"/>
<pinref part="R6" gate="G$1" pin="1"/>
<pinref part="R8" gate="G$1" pin="2"/>
<wire x1="284.48" y1="193.04" x2="281.94" y2="193.04" width="0.1524" layer="91"/>
<junction x="281.94" y="193.04"/>
</segment>
</net>
<net name="SENS1A" class="0">
<segment>
<pinref part="R9" gate="G$1" pin="1"/>
<pinref part="R10" gate="G$1" pin="2"/>
<wire x1="297.18" y1="198.12" x2="297.18" y2="193.04" width="0.1524" layer="91"/>
<pinref part="R8" gate="G$1" pin="1"/>
<wire x1="297.18" y1="193.04" x2="297.18" y2="187.96" width="0.1524" layer="91"/>
<wire x1="297.18" y1="193.04" x2="294.64" y2="193.04" width="0.1524" layer="91"/>
<junction x="297.18" y="193.04"/>
<wire x1="297.18" y1="193.04" x2="309.88" y2="193.04" width="0.1524" layer="91"/>
<wire x1="309.88" y1="193.04" x2="309.88" y2="182.88" width="0.1524" layer="91"/>
<pinref part="J2" gate="G$1" pin="1"/>
<wire x1="309.88" y1="182.88" x2="314.96" y2="182.88" width="0.1524" layer="91"/>
</segment>
</net>
<net name="LED" class="0">
<segment>
<pinref part="IC2" gate="G$1" pin="PB1"/>
<wire x1="228.6" y1="175.26" x2="243.84" y2="175.26" width="0.1524" layer="91"/>
<pinref part="LED2" gate="G$1" pin="C"/>
<wire x1="243.84" y1="185.42" x2="243.84" y2="175.26" width="0.1524" layer="91"/>
<pinref part="LED1" gate="G$1" pin="A"/>
<wire x1="243.84" y1="175.26" x2="243.84" y2="167.64" width="0.1524" layer="91"/>
<junction x="243.84" y="175.26"/>
</segment>
</net>
<net name="N$1" class="0">
<segment>
<pinref part="R11" gate="G$1" pin="1"/>
<pinref part="LED2" gate="G$1" pin="A"/>
<wire x1="243.84" y1="195.58" x2="243.84" y2="193.04" width="0.1524" layer="91"/>
</segment>
</net>
<net name="N$2" class="0">
<segment>
<pinref part="LED1" gate="G$1" pin="C"/>
<pinref part="R5" gate="G$1" pin="2"/>
<wire x1="243.84" y1="160.02" x2="243.84" y2="157.48" width="0.1524" layer="91"/>
</segment>
</net>
<net name="N$4" class="0">
<segment>
<pinref part="IC2" gate="G$1" pin="PB3"/>
<wire x1="190.5" y1="180.34" x2="198.12" y2="180.34" width="0.1524" layer="91"/>
<wire x1="190.5" y1="195.58" x2="190.5" y2="180.34" width="0.1524" layer="91"/>
<wire x1="137.16" y1="195.58" x2="190.5" y2="195.58" width="0.1524" layer="91"/>
<pinref part="R2" gate="G$1" pin="2"/>
</segment>
</net>
</nets>
</sheet>
</sheets>
</schematic>
</drawing>
</eagle>
